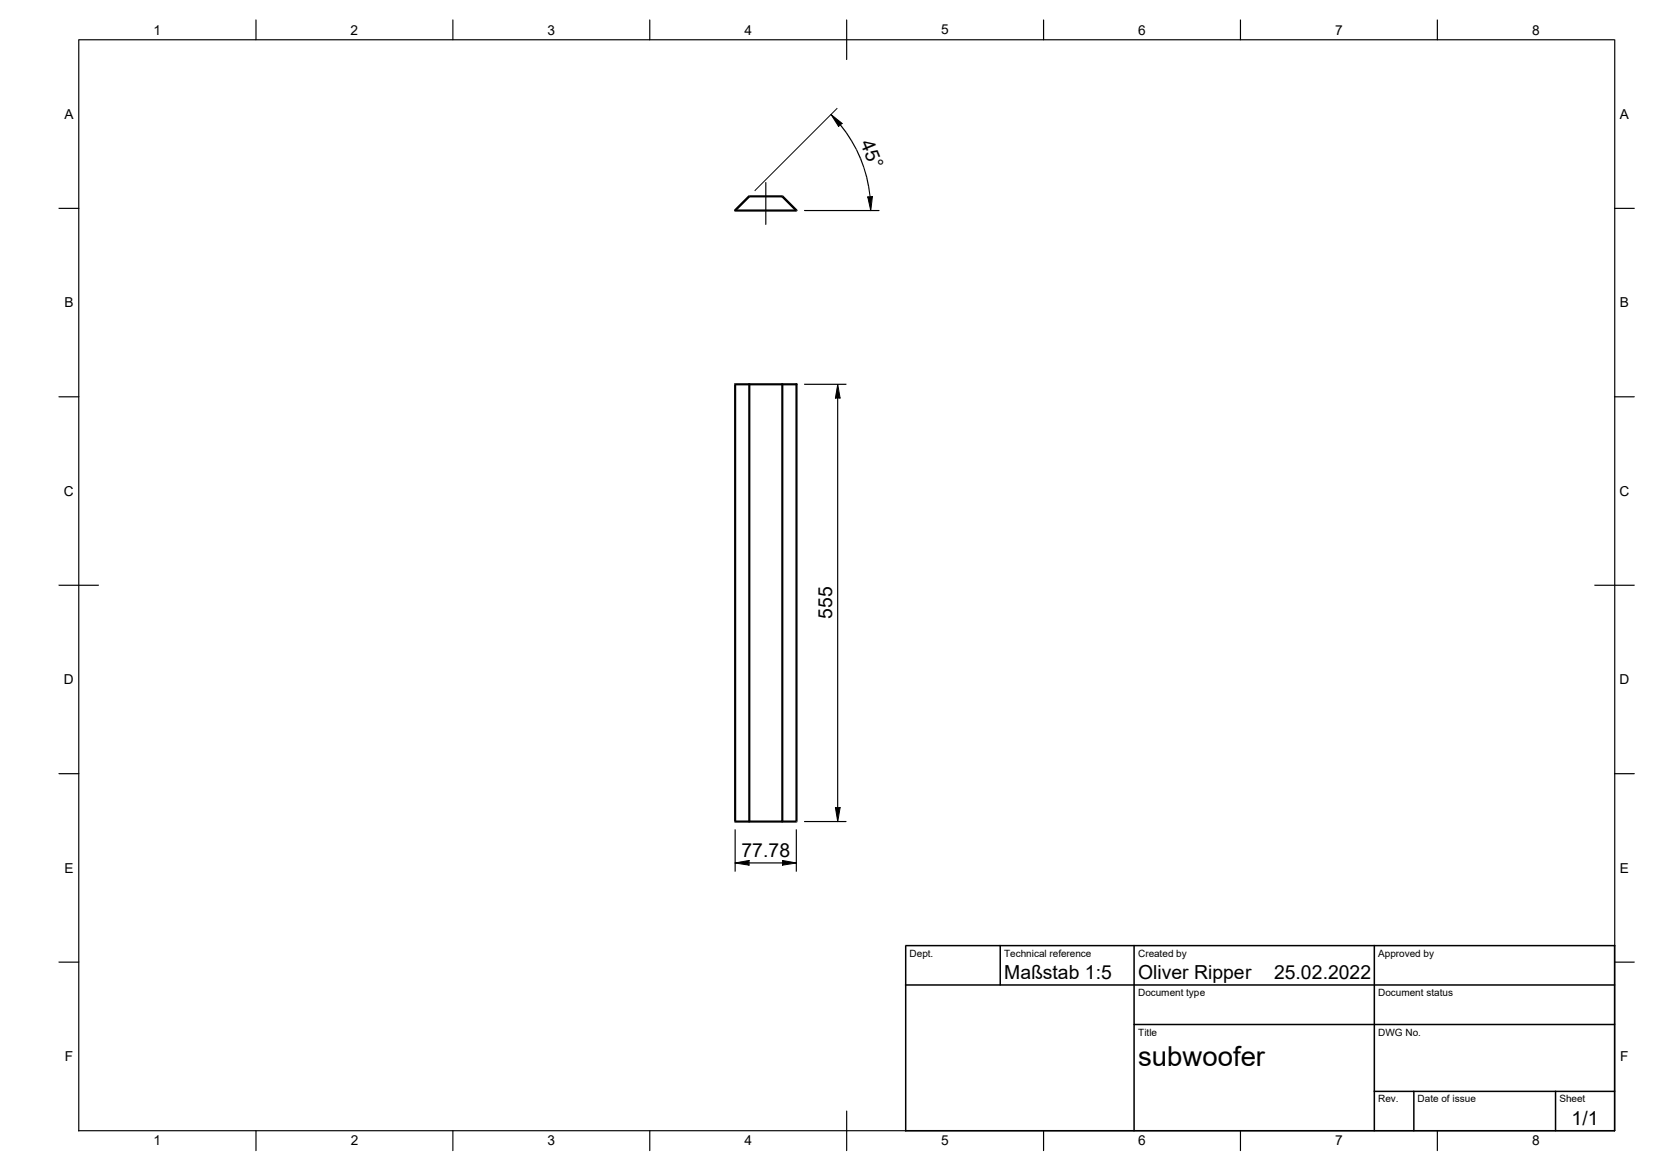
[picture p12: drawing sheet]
<svg xmlns="http://www.w3.org/2000/svg" width="420mm" height="297mm" viewBox="0 0 420 297" stroke-linecap="round" stroke-linejoin="round" font-family="sans-serif">
<g fill="#000">
<path d="M211 29l2.8 2.3-.9 .8zM214.9 33.7l.1-.1zM217.5 38l.1-.1zM218.5 40.2h.2zM219.4 42.6l.1-.1zM220 45l.2-.1zM220.6 47.4h.1zM220.3 50l1.2-.1-.4 3.5zM212.7 97.5l.6 3.5h-1.2zM186.6 219l3.6-.6v1.2zM198.7 218.4l3.5 .6-3.5 .6zM212.1 205h1.2l-.6 3.5z"/>
<path d="M19.9 10.1h.3v277l-.2 .1z" fill-rule="evenodd"/>
<path d="M19.9 9.9l.1 .2z" fill-rule="evenodd"/>
<path d="M64.9 5l.3 .1v5l-.2 .1z" fill-rule="evenodd"/>
<path d="M114.9 5l.2 .1v5l-.1 .1z" fill-rule="evenodd"/>
<path d="M164.8 5l.3 .1v5l-.1 .1z" fill-rule="evenodd"/>
<path d="M214.8 5l.3 .1v10l-.1 .1z" fill-rule="evenodd"/>
<path d="M264.8 5l.3 .1v5l-.1 .1z" fill-rule="evenodd"/>
<path d="M314.8 5l.3 .1v5l-.1 .1z" fill-rule="evenodd"/>
<path d="M364.8 5l.3 .1v5l-.1 .1z" fill-rule="evenodd"/>
<path d="M410 9.9l.2 .2z" fill-rule="evenodd"/>
<path d="M20 9.9h390v.3h-390z" fill-rule="evenodd"/>
<path d="M213.3 31.5l.2 .1 1.5 2-.2 .1-1.6-2z" fill-rule="evenodd"/>
<path d="M216.2 35.8l.2-.1z" fill-rule="evenodd"/>
<path d="M214.8 33.7l.2-.1 1.4 2.1-.3 .2z" fill-rule="evenodd"/>
<path d="M216.1 35.9l.3-.2 1.2 2.2-.3 .1z" fill-rule="evenodd"/>
<path d="M14.9 52.7l5.3 .2-.2 .1h-5z" fill-rule="evenodd"/>
<path d="M186.6 53.2h15.6v.5h-15.6z" fill-rule="evenodd"/>
<path d="M186.4 53.2l.2 .5-.2-.1z" fill-rule="evenodd"/>
<path d="M190 49.6h.2v.2z" fill-rule="evenodd"/>
<path d="M190 49.6l.5 .4-3.6 3.6-.5-.4z" fill-rule="evenodd"/>
<path d="M191.6 48.3l20.9-20.9 .2 .2-21 20.9z" fill-rule="evenodd"/>
<path d="M194.3 46.3l.3 .1v10.5l-.2 .2z" fill-rule="evenodd"/>
<path d="M198.6 49.6h.2l-.2 .2z" fill-rule="evenodd"/>
<path d="M190.2 49.6h8.4v.5h-8.4z" fill-rule="evenodd"/>
<path d="M202.4 53.2l.1 .4-.3 .1z" fill-rule="evenodd"/>
<path d="M198.4 50l.4-.4 3.6 3.6-.4 .4z" fill-rule="evenodd"/>
<path d="M204.2 53.3l19.2 .1-.2 .2h-18.9z" fill-rule="evenodd"/>
<path d="M217.3 38l.3-.1 1.1 2.3-.3 .1z" fill-rule="evenodd"/>
<path d="M218.4 40.3l.3-.1 .8 2.3-.1 .1h-.2z" fill-rule="evenodd"/>
<path d="M219.2 42.6l.3-.1 .7 2.4-.3 .1z" fill-rule="evenodd"/>
<path d="M219.9 45h.3l.5 2.4-.3 .1z" fill-rule="evenodd"/>
<path d="M220.4 47.5l.3-.1 .3 2.6h-.2z" fill-rule="evenodd"/>
<path d="M409.9 52.7l5.2 .2-.1 .1h-5z" fill-rule="evenodd"/>
<path d="M186.4 97.4l.2-.1v.2z" fill-rule="evenodd"/>
<path d="M186.4 97.5h.5v111h-.5z" fill-rule="evenodd"/>
<path d="M190.1 97.3l.1 .2h-.2z" fill-rule="evenodd"/>
<path d="M186.6 97.3h3.8l.1 .2-.3 .3h-3.6z" fill-rule="evenodd"/>
<path d="M190.2 97.3h8.4v.5h-8.4z" fill-rule="evenodd"/>
<path d="M198.4 97.5h.5v111h-.5z" fill-rule="evenodd"/>
<path d="M198.6 97.3l.3 .2h-.3z" fill-rule="evenodd"/>
<path d="M202 97.4l.4-.1 .1 .2v111h-.5z" fill-rule="evenodd"/>
<path d="M198.4 97.4l4-.1 .1 .2-.3 .3h-3.6l-.2-.1z" fill-rule="evenodd"/>
<path d="M204.2 97.4l10.8 .1-.2 .2h-10.5z" fill-rule="evenodd"/>
<path d="M14.9 100.6l5.3 .1-.2 .2h-5z" fill-rule="evenodd"/>
<path d="M212.6 101h.3v104l-.2 .2z" fill-rule="evenodd"/>
<path d="M409.9 100.6l5.2 .1-.1 .2h-5z" fill-rule="evenodd"/>
<path d="M14.9 148.4l10.2 .1-.1 .2h-10z" fill-rule="evenodd"/>
<path d="M404.9 148.4l10.2 .1-.1 .2h-10z" fill-rule="evenodd"/>
<path d="M14.9 196.3l5.3 .1-.2 .2h-5z" fill-rule="evenodd"/>
<path d="M409.9 196.3l5.2 .1-.1 .2h-5z" fill-rule="evenodd"/>
<path d="M186.5 210.6l.3 .1v10.4l-.2 .2z" fill-rule="evenodd"/>
<path d="M186.4 208.5h.2v.3z" fill-rule="evenodd"/>
<path d="M186.6 208.3h3.8l.1 .2-.3 .3h-3.6z" fill-rule="evenodd"/>
<path d="M190.1 218.9l8.8 .1-.2 .2h-8.5z" fill-rule="evenodd"/>
<path d="M190 208.5h.2v.3z" fill-rule="evenodd"/>
<path d="M190 97.5h.5v111h-.5z" fill-rule="evenodd"/>
<path d="M190.2 208.3h8.4v.5h-8.4z" fill-rule="evenodd"/>
<path d="M198.6 208.5h.3l-.3 .3z" fill-rule="evenodd"/>
<path d="M202.1 210.6l.3 .1v10.4l-.2 .2z" fill-rule="evenodd"/>
<path d="M198.4 208.4l3.8-.1v.5h-3.6l-.2-.1z" fill-rule="evenodd"/>
<path d="M202.2 208.5h.3l-.3 .3z" fill-rule="evenodd"/>
<path d="M204.2 208.4l10.8 .1-.2 .2h-10.5z" fill-rule="evenodd"/>
<path d="M230 239.9h180.1l.1 .1-.2 .2h-180z" fill-rule="evenodd"/>
<path d="M14.9 244.1l5.3 .1-.2 .2h-5z" fill-rule="evenodd"/>
<path d="M229.8 239.9h.2v.1z" fill-rule="evenodd"/>
<path d="M229.8 240h.4v47.1l-.2 .2-.2-.2z" fill-rule="evenodd"/>
<path d="M229.9 249.9h180.1l.2 .1-.2 .2h-180l-.2-.1z" fill-rule="evenodd"/>
<path d="M253.8 239.9h.2l.2 .1v10l-.2 .2-.2-.1z" fill-rule="evenodd"/>
<path d="M409.9 244.1l5.2 .1-.1 .2h-5z" fill-rule="evenodd"/>
<path d="M287.9 259.9h122.1l.2 .2-.2 .2h-122l-.2-.2z" fill-rule="evenodd"/>
<path d="M348.9 276.9h61.1l.2 .1-.2 .2h-61l-.2-.1z" fill-rule="evenodd"/>
<path d="M19.9 286.9h390.1l.1 .1-.1 .2h-390z" fill-rule="evenodd"/>
<path d="M64.9 286.9l.3 .1v5.1l-.2 .1z" fill-rule="evenodd"/>
<path d="M114.9 286.9l.2 .1v5.1l-.1 .1z" fill-rule="evenodd"/>
<path d="M164.8 286.9l.3 .1v5.1l-.1 .1z" fill-rule="evenodd"/>
<path d="M214.8 282l.3 .1v10l-.1 .1z" fill-rule="evenodd"/>
<path d="M229.9 286.9h180.1l.2 .1-.2 .2h-180l-.2-.1z" fill-rule="evenodd"/>
<path d="M264.8 286.9l.3 .1v5.1l-.1 .1z" fill-rule="evenodd"/>
<path d="M287.9 239.9l.3 .1v47l-.2 .2-.2-.1z" fill-rule="evenodd"/>
<path d="M314.8 286.9l.3 .1v5.1l-.1 .1z" fill-rule="evenodd"/>
<path d="M348.9 239.9l.3 .1v47l-.2 .2-.2-.1z" fill-rule="evenodd"/>
<path d="M358.8 276.9h.3l.1 .1v10l-.2 .2-.2-.1z" fill-rule="evenodd"/>
<path d="M364.8 286.9l.3 .1v5.1l-.1 .1z" fill-rule="evenodd"/>
<path d="M394.8 276.9h.3l.1 .1v10l-.2 .2-.2-.1z" fill-rule="evenodd"/>
<path d="M409.9 10.1h.3v277l-.2 .1z" fill-rule="evenodd"/>
<path d="M409.9 239.9l.3 .1v47l-.2 .2-.2-.1z" fill-rule="evenodd"/>
</g>
<path d="M211 29.1l2.8 2.2-.9 .8zM220.3 50l1.2-.1-.4 3.6zM212.7 97.6l.6 3.4h-1.2zM186.6 219.1l3.6-.7v1.2zM198.7 218.4l3.5 .7-3.5 .5zM212.1 205h1.2l-.6 3.6z" fill="none" stroke="#000" stroke-width=".25"/>
<text font-size="7" x="289" y="270.6">subwoofer</text>
<g font-size="4.9">
<text x="218.4" y="36.4" transform="rotate(68 218.4 36.4)">45°</text>
<text x="211.3" y="157.1" transform="rotate(-90 211.3 157.1)">555</text>
<text x="188.3" y="217.6">77.78</text>
<text x="255" y="248.6">Maßstab 1:5</text>
<text x="289" y="248.6">Oliver Ripper</text>
<text x="323.5" y="248.6">25.02.2022</text>
<text x="399.1" y="285.7">1/1</text>
</g>
<g font-size="3.5">
<text x="39" y="8.8">1</text>
<text x="89" y="8.8">2</text>
<text x="139" y="8.8">3</text>
<text x="189" y="8.8">4</text>
<text x="239" y="8.7">5</text>
<text x="289" y="8.8">6</text>
<text x="339" y="8.8">7</text>
<text x="389" y="8.8">8</text>
<text x="16.3" y="30.2">A</text>
<text x="411.3" y="30.2">A</text>
<text x="16.3" y="78">B</text>
<text x="411.3" y="78">B</text>
<text x="16.2" y="125.9">C</text>
<text x="411.2" y="125.9">C</text>
<text x="16.2" y="173.7">D</text>
<text x="411.2" y="173.7">D</text>
<text x="16.3" y="221.5">E</text>
<text x="411.3" y="221.5">E</text>
<text x="16.4" y="269.3">F</text>
<text x="411.4" y="269.3">F</text>
<text x="39" y="290.7">1</text>
<text x="89" y="290.7">2</text>
<text x="139" y="290.7">3</text>
<text x="189" y="290.7">4</text>
<text x="239" y="290.7">5</text>
<text x="289" y="290.7">6</text>
<text x="339" y="290.7">7</text>
<text x="389" y="290.7">8</text>
</g>
<g font-size="2.5">
<text x="231" y="242.9">Dept.</text>
<text x="255" y="242.9">Technical reference</text>
<text x="289" y="242.9">Created by</text>
<text x="350" y="242.9">Approved by</text>
<text x="289" y="252.9">Document type</text>
<text x="350" y="252.9">Document status</text>
<text x="289" y="262.9">Title</text>
<text x="350" y="262.9">DWG No.</text>
<text x="350" y="279.9">Rev.</text>
<text x="360" y="279.9">Date of issue</text>
<text x="396" y="279.9">Sheet</text>
</g>
</svg>
